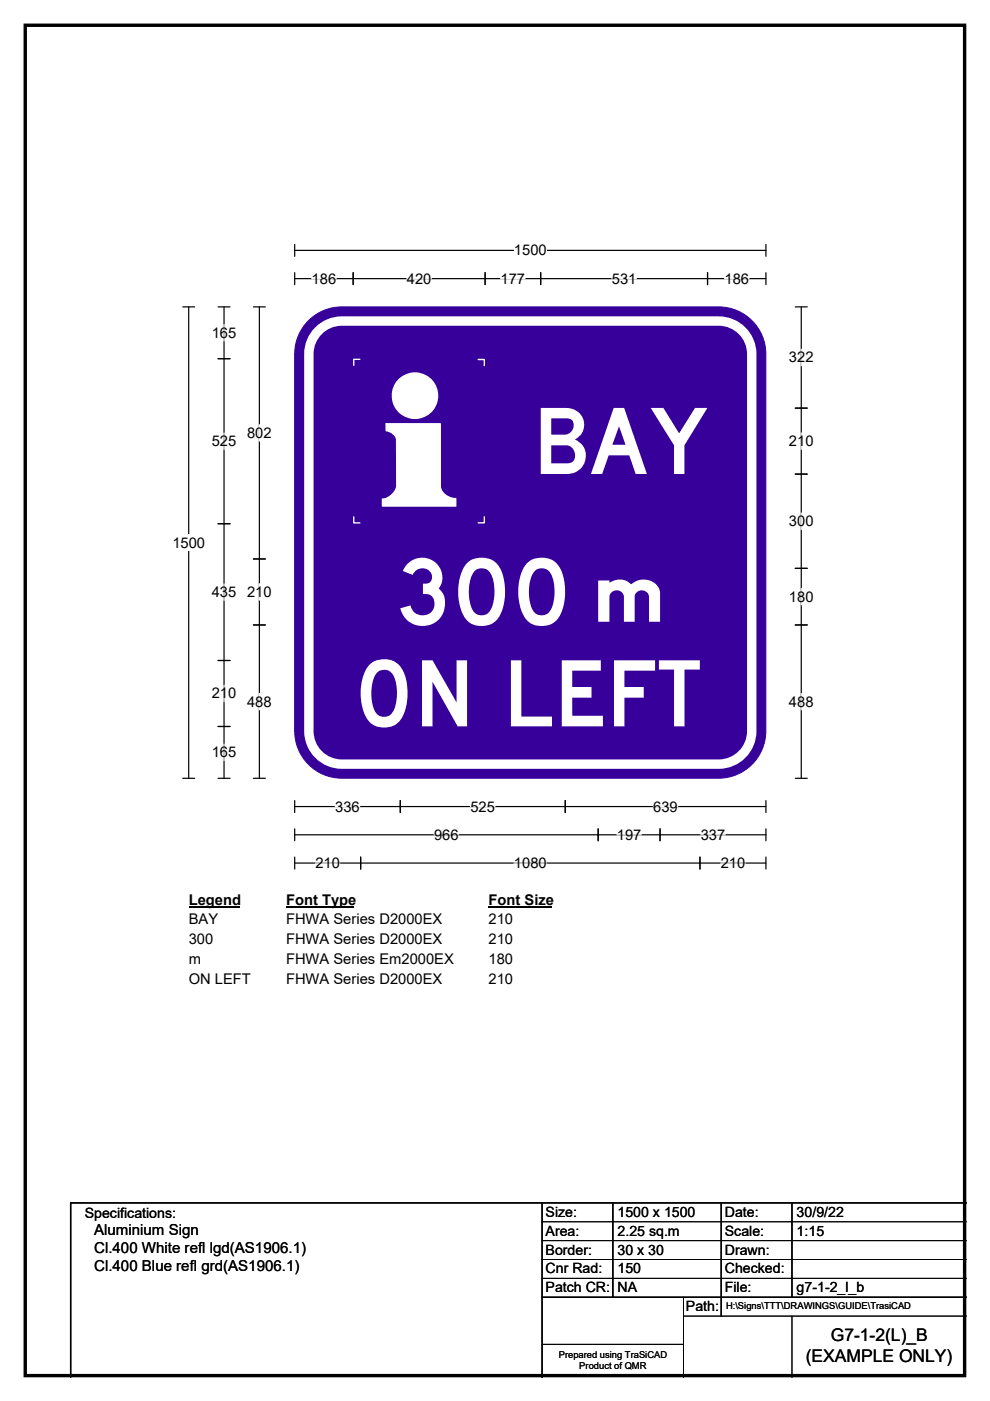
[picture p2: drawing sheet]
<svg xmlns="http://www.w3.org/2000/svg" width="210mm" height="297mm" viewBox="0 0 210 297" stroke-linecap="round" stroke-linejoin="round" font-family="sans-serif">
<path d="M5.4 5.4h199.2v286.3h-199.2z" fill="none" stroke="#000" stroke-width=".72"/>
<path d="M62.5 53.1h100M62.5 51.8v2.6M162.5 51.8v2.6" fill="none" stroke="#000" stroke-width=".25"/>
<path d="M109 51.4h7v3.4h-7z" fill="#fff"/>
<g fill="none" stroke="#000" stroke-width=".25">
<path d="M62.5 59.1h100M62.5 57.8v2.5M74.9 57.8v2.5M102.9 57.8v2.5M114.7 57.8v2.5M150.1 57.8v2.5M162.5 57.8v2.5M38.8 65.1h2.5M40 65.1v99.9M38.8 165h2.5M62.5 169.7v2.6M62.5 175.7v2.6"/>
<path d="M62.5 171h100M62.5 177h100M84.9 169.7v2.6M119.9 169.7v2.6M126.9 175.7v2.6M140 175.7v2.6M162.5 169.7v2.6M162.5 175.7v2.6M62.5 181.7v2.6M62.5 183h100M76.5 181.7v2.6M148.5 181.7v2.6"/>
<path d="M162.5 181.7v2.6"/>
</g>
<g fill="none" stroke="#fff" stroke-width=".25">
<path d="M66.1 59.1h5.2M86.3 59.1h5.2M106.2 59.1h5.2M129.8 59.1h5.2M153.7 59.1h5.2M71.1 171h5.2M92.1 177h5.2M99.8 171h5.2M130.8 177h5.2M138.6 171h5.2M148.6 177h5.2M66.9 183h5.2"/>
<path d="M109 183h7M152.9 183h5.2"/>
</g>
<path d="M36.6 113.3h6.9v3.5h-6.9z" fill="#fff"/>
<g fill="none" stroke="#000" stroke-width=".25">
<path d="M46.2 76.1h2.6M46.2 65.1h2.6M47.5 65.1v99.9M53.7 65.1h2.6M55 65.1v99.9M168.7 65.1h2.5M169.9 65.1v99.9M168.7 86.5h2.5M46.2 111h2.6M53.7 118.5h2.6M168.7 100.5h2.5M53.7 132.5h2.6"/>
<path d="M168.7 132.5h2.5M168.7 120.5h2.5M46.2 140h2.6M46.2 154h2.6M46.2 165h2.6M53.7 165h2.6M168.7 165h2.5"/>
</g>
<g fill="none" stroke="#fff" stroke-width=".25">
<path d="M47.5 68.8v3.5M169.9 74v3.6M47.5 91.8v3.5M55 90v3.5M169.9 91.8v3.5M169.9 108.8v3.5M47.5 123.8v3.5M55 123.8v3.5M169.9 124.8v3.4M47.5 145.3v3.5M47.5 157.8v3.5M55 147v3.5"/>
<path d="M169.9 147v3.5"/>
</g>
<path d="M40 189h10.8v3.5h-10.8z" fill="#fff"/>
<path d="M40 192.3h10.8" fill="none" stroke="#000" stroke-width=".32"/>
<path d="M60.7 189h14.4v3.5h-14.4z" fill="#fff"/>
<path d="M60.7 192.3h14.4" fill="none" stroke="#000" stroke-width=".32"/>
<path d="M103.6 189h13.5v3.5h-13.5z" fill="#fff"/>
<path d="M103.6 192.3h13.5" fill="none" stroke="#000" stroke-width=".32"/>
<g fill="#fff">
<path d="M40 193.2h6.2v3.5h-6.2z"/>
<path d="M60.7 193.2h33v3.5h-33z"/>
<path d="M103.6 193.2h5.2v3.5h-5.2z"/>
<path d="M40 197.4h5.2v3.5h-5.2z"/>
<path d="M60.7 197.4h33v3.5h-33z"/>
<path d="M103.6 197.4h5.2v3.5h-5.2z"/>
<path d="M40 201.5h2.6v3.5h-2.6z"/>
<path d="M60.7 201.5h35.4v3.5h-35.4z"/>
<path d="M103.6 201.5h5.2v3.5h-5.2z"/>
<path d="M40 205.7h13.2v3.5h-13.2z"/>
<path d="M60.7 205.7h33v3.5h-33z"/>
<path d="M103.6 205.7h5.2v3.5h-5.2z"/>
</g>
<path d="M65 68.4a10 10 0 0 1 7.5-3.3h79.9a10 10 0 0 1 10 9.9v80a10 10 0 0 1-10 10h-79.9a10 10 0 0 1-10-10v-80a9.9 9.9 0 0 1 2.5-6.6z" fill-rule="evenodd" fill="#37009b" stroke="#37009b" stroke-width=".21"/>
<path d="M67.9 69.8a7 7 0 0 1 4.6-1.7h79.9a7 7 0 0 1 7 7v79.9a7 7 0 0 1-7 7h-79.9a7 7 0 0 1-7-7v-79.9a7 7 0 0 1 2.4-5.3z" fill="none" stroke="#fff" stroke-width="2"/>
<path d="M83.2 83.9a4.8 4.8 0 0 0 9.6 0 4.8 4.8 0 0 0-9.6 0zM81.9 89.9h11.5v13.2a3.3 3.3 0 0 0 3.3 2.6v1.6h-15.6v-1.5a3.4 3.4 0 0 0 3.1-2.9l-.1-9.7a2.61 2.61 0 0 0-2.2-1.9z" fill-rule="evenodd" fill="#fff"/>
<g fill="none" stroke="#fff" stroke-width=".28">
<path d="M76.3 76.2h-1.3v1.3M101.4 76.2h1.3v1.3M81.9 89.9h11.5v13.2a3.3 3.3 0 0 0 3.3 2.6v1.6h-15.6v-1.5a3.4 3.4 0 0 0 3.1-2.9l-.1-9.7a2.61 2.61 0 0 0-2.2-1.9zM75 109.6v1.3h1.3M102.7 109.6v1.2h-1.3"/>
<circle cx="88" cy="83.9" r="4.8"/>
</g>
<path d="M115 255v37M130 255v20M153 255v24M168 255v20M205 255h-190v37M115 275h90" fill="none" stroke="#000" stroke-width=".3"/>
<path d="M115 259h90M115 263h90M115 267h90M115 271h90M145 279h60M145 275v17M168 279v13M115 285h30" fill="none" stroke="#000" stroke-width=".21"/>
<g font-size="19.5" fill="#fff">
<text x="113" y="100.5">BAY</text>
<text x="82.4" y="132.5">300</text>
<text x="75.1" y="154">ON LEFT</text>
</g>
<text font-size="16.7" fill="#fff" x="124.5" y="131.8">m</text>
<g font-size="3.7">
<text x="176.2" y="284.4">G7-1-2(L)_B</text>
<text x="170.9" y="288.9">(EXAMPLE ONLY)</text>
</g>
<g font-size="3.2">
<text x="20" y="261.9">Aluminium Sign</text>
<text x="20" y="265.7">Cl.400 White refl lgd(AS1906.1)</text>
<text x="20" y="269.6">Cl.400 Blue refl grd(AS1906.1)</text>
</g>
<g font-size="3.1">
<text x="109" y="54.1">1500</text>
<text x="66.1" y="60.1">186</text>
<text x="86.3" y="60.1">420</text>
<text x="106.2" y="60.1">177</text>
<text x="129.8" y="60.1">531</text>
<text x="153.7" y="60.1">186</text>
<text x="44.9" y="71.6">165</text>
<text x="167.3" y="76.8">322</text>
<text x="44.9" y="94.6">525</text>
<text x="52.4" y="92.8">802</text>
<text x="167.3" y="94.6">210</text>
<text x="167.3" y="111.5">300</text>
<text x="36.6" y="116.1">1500</text>
<text x="44.9" y="126.6">435</text>
<text x="52.4" y="126.6">210</text>
<text x="167.3" y="127.6">180</text>
<text x="44.9" y="148.1">210</text>
<text x="52.4" y="149.8">488</text>
<text x="167.3" y="149.8">488</text>
<text x="44.9" y="160.6">165</text>
<text x="71.1" y="172.1">336</text>
<text x="99.8" y="172.1">525</text>
<text x="138.6" y="172.1">639</text>
<text x="92.1" y="178.1">966</text>
<text x="130.8" y="178.1">197</text>
<text x="148.6" y="178.1">337</text>
<text x="66.9" y="184">210</text>
<text x="109" y="184">1080</text>
<text x="152.9" y="184">210</text>
<text x="40" y="191.8">Legend</text>
<text x="60.7" y="191.8">Font Type</text>
<text x="103.6" y="191.8">Font Size</text>
<text x="40" y="196">BAY</text>
<text x="60.7" y="196">FHWA Series D2000EX</text>
<text x="103.6" y="196">210</text>
<text x="40" y="200.2">300</text>
<text x="60.7" y="200.2">FHWA Series D2000EX</text>
<text x="103.6" y="200.2">210</text>
<text x="40" y="204.3">m</text>
<text x="40" y="208.5">ON LEFT</text>
<text x="60.7" y="204.3">FHWA Series Em2000EX</text>
<text x="60.7" y="208.5">FHWA Series D2000EX</text>
<text x="103.6" y="204.3">180</text>
<text x="103.6" y="208.5">210</text>
</g>
<g font-size="3">
<text x="115.7" y="258">Size:</text>
<text x="131" y="258">1500 x 1500</text>
<text x="153.7" y="258">Date:</text>
<text x="169" y="258">30/9/22</text>
<text x="18" y="258.2">Specifications:</text>
<text x="115.7" y="262">Area:</text>
<text x="131" y="262">2.25 sq.m</text>
<text x="153.7" y="262">Scale:</text>
<text x="169" y="262">1:15</text>
<text x="115.7" y="266">Border:</text>
<text x="115.7" y="270">Cnr Rad:</text>
<text x="131" y="266">30 x 30</text>
<text x="131" y="270">150</text>
<text x="153.7" y="266">Drawn:</text>
<text x="153.7" y="270">Checked:</text>
<text x="115.7" y="274">Patch CR:</text>
<text x="131" y="274">NA</text>
<text x="153.7" y="274">File:</text>
<text x="169" y="274">g7-1-2_l_b</text>
<text x="145.5" y="278">Path:</text>
</g>
<g font-size="2">
<text x="154" y="277.6">H:\Signs\TTT\DRAWINGS\GUIDE\TrasiCAD</text>
<text x="118.5" y="287.8">Prepared using TraSiCAD</text>
<text x="122.9" y="290.2">Product of QMR</text>
</g>
</svg>
